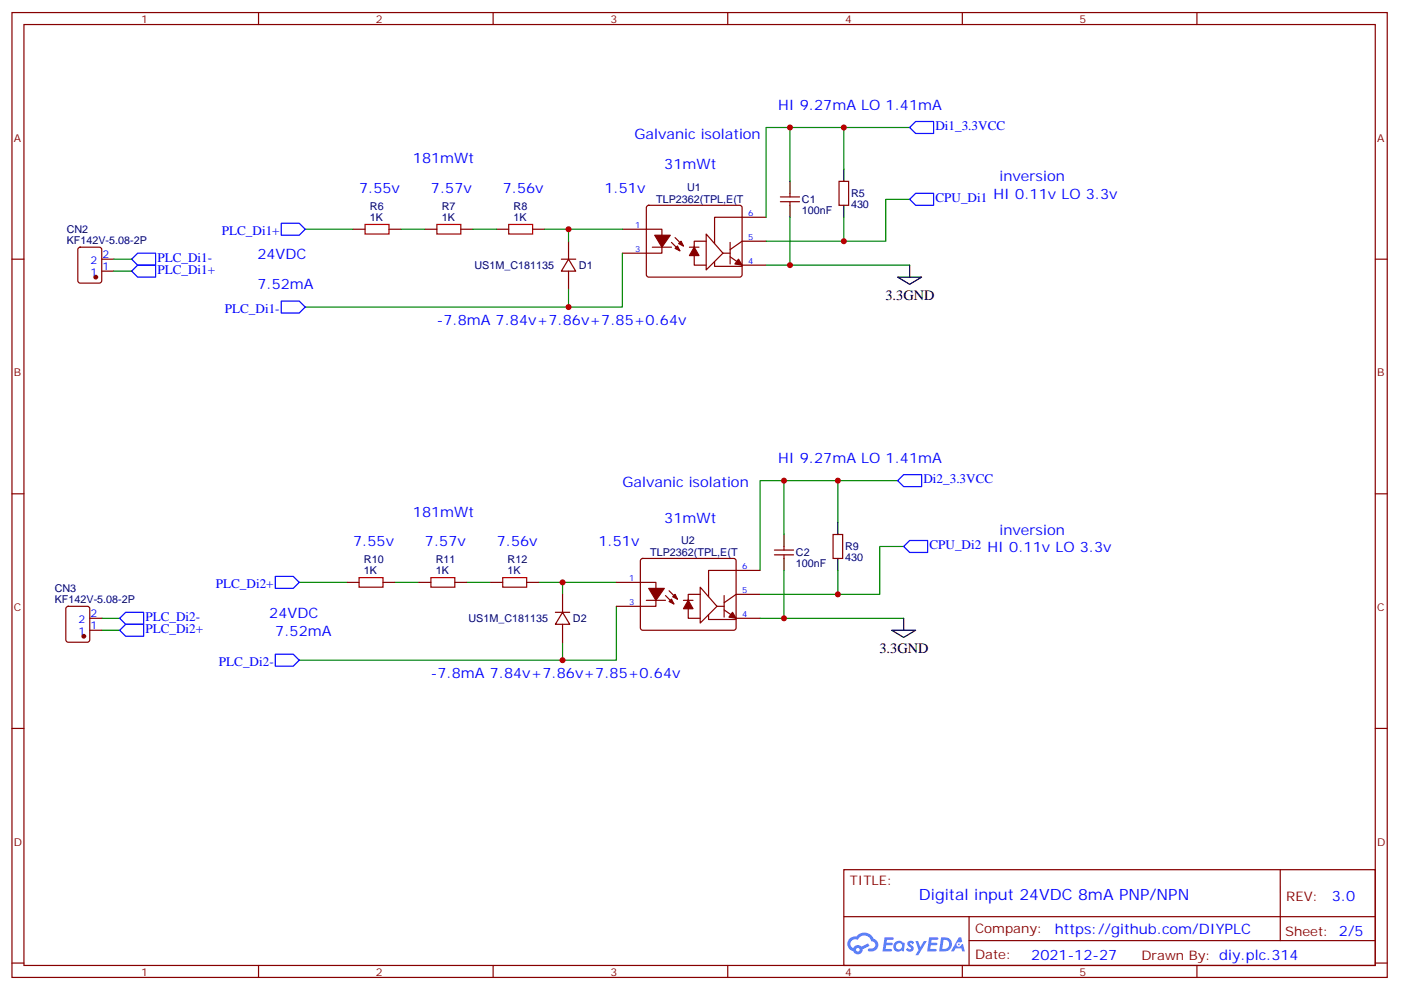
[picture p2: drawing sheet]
<svg xmlns="http://www.w3.org/2000/svg" width="413mm" height="292mm" viewBox="0 0 413 292" stroke-linecap="round" stroke-linejoin="round" font-family="sans-serif">
<g fill="none" stroke="#870000" stroke-width=".35">
<path d="M3.5 3.7h405.4v284.3h-405.4zM7.1 7.2h398.2v277.3h-398.2zM76.2 3.7v3.5M145.3 3.7v3.5M214.5 3.7v3.5M283.6 3.7v3.5M352.8 3.7v3.5M3.5 76.4h3.6M405.3 76.4h3.6M3.5 145.5h3.6M405.3 145.5h3.6M3.5 214.7h3.6"/>
<path d="M405.3 214.7h3.6M248.7 256.3h156.6v28.2h-156.6zM377.3 256.3v20.9M248.7 270.1h156.5M285.6 277.2h119.6M285.6 270.1v14.2M3.5 283.8h3.6M76.2 284.5v3.5M145.3 284.5v3.5M214.5 284.5v3.5M283.6 284.5v3.5M352.8 284.5v3.5"/>
<path d="M405.3 283.8h3.6"/>
</g>
<g fill="#5487ff">
<path d="M267.7 277.5a1.22 1.22 0 0 1 1.7 .2l-.4 .6a.47 .47 0 0 0-.3-.4 .47 .47 0 0 0-.5 .2l.1 .2a1.14 1.14 0 0 1 .8 1.8 1.14 1.14 0 0 1-1.9 0l-.2-.2 .5-.6 .7 .5a.29 .29 0 0 0 .3-.3 .29 .29 0 0 0-.2-.3 1.04 1.04 0 0 1-.6-1.7z"/>
<path d="M260.7 276.2h2.4l.3 .2-.2 .5-1.8 .1-.1 .8h1.5l.3 .4-.3 .4h-1.6l-.2 1.1h1.7l.2 .3-.2 .3-2.6 .1z"/>
<path d="M273.8 276.2h2.4l.3 .2-.1 .5-1.8 .1-.2 .8h1.6l.3 .4-.4 .4-1.6-.1-.1 1.1 1.7 .1 .2 .3-.2 .3-2.6 .1z"/>
<path d="M282.6 276.2h.7l.3 1.3-.6 .3a.69 .69 0 0 0-1 .3 .69 .69 0 0 0 .4 .9 .69 .69 0 0 0 .9-.6l.5-.2 .6 2.2h-.8l-.2-.9h-1.8l-.5 .9h-.8z"/>
<path d="M269.8 277.3h.8l.6 1.8 1.1-1.8h.9l-2.6 4.2h-.8l.9-1.5z"/>
<path d="M277.4 276.2l-.6 4.2h1.3a2.11 2.11 0 0 0 2.5-2.1 2.11 2.11 0 0 0-2.5-2.1zM278.1 277a1.39 1.39 0 0 1 1.7 1.4 1.39 1.39 0 0 1-1.8 1.2h-.3z"/>
<path d="M263.7 277.8a1.54 1.54 0 0 0-.1 2.2 1.54 1.54 0 0 0 2.2 .1l.6 .3 .3-2.3-.2-.3h-.4a1.49 1.49 0 0 0-2.4 0zM264 278.8a.94 .94 0 0 1 1.8 0 .94 .94 0 0 1-1.8 0z"/>
<path d="M250.4 276.6a2.18 2.18 0 0 0 1.1 3.7 1.44 1.44 0 0 0 1.6 .9 1.44 1.44 0 0 0 1.2-1.4l2-1.1-.5-.7-1.9 1a1.47 1.47 0 0 0-2.4 .4 1.39 1.39 0 0 1-.7-1.9 1.39 1.39 0 0 1 2-.5 2.12 2.12 0 0 1 2.2-1.3 2.12 2.12 0 0 1 1.9 1.7 1.14 1.14 0 0 1 1.1 1.4 1.14 1.14 0 0 1-1.7 .7 .43 .43 0 0 0-.5 .4 .43 .43 0 0 0 .4 .5 1.98 1.98 0 0 0 2.5-1.2 1.98 1.98 0 0 0-1.2-2.6 3.1 3.1 0 0 0-5.3-.6l-.9 .1zM252.3 279.9a.55 .55 0 0 1 1.1 0 .55 .55 0 0 1-1.1 0z"/>
<circle cx="282.6" cy="278.3" r=".26"/>
</g>
<g fill="none" stroke="#870000" stroke-width=".35">
<path d="M230 59.4h5.7M230 58h5.7M232.8 57v1M232.8 59.4v1.1M247.3 53.4h2.8v7.1h-2.8zM23.2 73.1l.4-.3h5.7l.6 .5 .1 9.4-.5 .7h-5.9l-.6-.4-.1-9.4zM30 76.4h3.5M30 79.9h3.5M104.1 67.6h3.5M114.7 67.6h3.5M125.2 67.6h3.6M135.8 67.6h3.5"/>
<path d="M146.4 67.6h3.5M157 67.6h3.5M165.5 76.4h4.2M167.6 76.4l2.1 3.5h-4.2zM167.6 71.1v5.3M167.6 79.9v5.3M183.4 67.6h11.7v7h-11.7M190.7 60.7l.5-.2h26.8l.5 .2 .2 .5v20l-.7 .5-27.1-.1-.4-.6v-19.8zM192.3 72.8h5.6M197.9 71.4l2.5 2.5M199 70l2.4 2.5M203.2 72.8h2.8"/>
<path d="M204.6 72.5v5.6h3.5M208.1 69l5 5.6-5 5zM208.1 71.1h-3.5v1.7M210.6 77.1v1.4h8.1M213.1 74.6h2.1M215.2 75.7l3.5 2.4h7.1M215.2 71.4v6.4M225.8 64h-15.2v7.8M225.8 71.1h-7.1l-3.5 2.5M245.5 157.5h2.9v7.1h-2.9zM19.6 178.9l.5-.2h5.7l.6 .4 .1 9.5-.5 .6-5.9 .1-.6-.5-.1-9.4zM102.3 171.6h3.5"/>
<path d="M112.9 171.6h3.5M123.5 171.6h3.5M134.1 171.6h3.5M144.6 171.6h3.6M155.2 171.6h3.5M165.8 175.2v5.2M181.7 171.6h11.6v7.1h-11.6M189 164.8l.4-.2h26.9l.5 .2 .2 .5-.1 20-.6 .4h-27.1l-.5-.7v-19.7zM190.5 176.9h5.6M196.1 175.5l2.5 2.5M197.2 174.1l2.5 2.5M201.4 176.9h2.9"/>
<path d="M202.8 176.6v5.6h3.6M206.4 173l4.9 5.7-4.9 4.9zM206.4 175.2h-3.6v1.7M211.3 178.7h2.1M213.4 179.7l3.6 2.5h7M213.4 175.5v6.4M224 168.1h-15.2v7.8M224 175.2h-7l-3.6 2.4M228.2 163.5h5.7M228.2 162.1h5.7M231.1 161v1.1M231.1 163.5v1.1"/>
<path d="M26.5 182.2h3.5M26.5 185.7h3.5M163.7 180.4h4.2M165.8 180.4l2.1 3.6h-4.2zM165.8 184v5.3M208.8 181.2v1.4h8.2"/>
</g>
<g fill="#870000" stroke="#870000" stroke-width=".35">
<path d="M217.7 76.4l1 1.7-2.1-.3z"/>
<path d="M199 73.2l.7-.7 .7 1.4z"/>
<path d="M200 71.8l.7-.7 .7 1.4z"/>
<path d="M193 69.3h4.6l-2.5 3.5z"/>
<path d="M204.6 72.8l1.4 2.5h-2.8z"/>
<path d="M215.9 180.4l1.1 1.8-2.2-.3z"/>
<path d="M197.2 177.3l.7-.7 .7 1.4z"/>
<path d="M198.3 175.9l.7-.7 .7 1.4z"/>
<path d="M191.2 173.4h4.6l-2.5 3.5z"/>
<path d="M202.8 176.9l1.5 2.5h-2.9z"/>
<circle cx="28.2" cy="81.7" r=".53"/>
<circle cx="24.7" cy="187.5" r=".53"/>
</g>
<path d="M107.6 66.1h7.1v2.9h-7.1zM128.8 66.1h7v2.9h-7zM149.9 66.1h7.1v2.9h-7.1zM105.8 170.2h7.1v2.8h-7.1zM127 170.2h7.1v2.8h-7.1zM148.2 170.2h7v2.8h-7z" fill="none" stroke="#a10000" stroke-width=".35"/>
<g fill="none" stroke="#008700" stroke-width=".35">
<path d="M232.8 37.6v15.8M248.7 37.6v12.3M268.1 37.6h-42.3v26.4M268.1 58.7h-7v12.4h-35.3M33.5 79.9h5.3M33.5 76.4h5.3M90 67.6h14.1M118.2 67.6h7M139.3 67.6h7.1M160.5 67.6h22.9M167.6 67.6v3.5M183.4 74.6v15.9h-15.8v-5.3"/>
<path d="M232.8 64v14.1h-7M232.8 78.1h35.3M248.7 64v7.1M90 90.5h77.6M231.1 141.6v15.9M246.9 141.6v12.4M264.6 141.6h-40.6v26.5M88.2 171.6h14.1M116.4 171.6h7.1M137.6 171.6h7M158.7 171.6h23M165.8 171.6v3.6"/>
<path d="M181.7 178.7v15.9h-15.9v-5.3M231.1 168.1v14.1h-7.1M246.9 168.1v7.1M266.3 161h-7v14.2h-35.3M30 182.2h5.3M30 185.7h5.3M88.2 194.6h77.6M231.1 182.2h35.2"/>
</g>
<path d="M232.8 53.4v3.6M248.7 49.9v3.5M232.8 60.5v3.5M248.7 60.5v3.5M268.1 78.1v3.6M264.6 81.7h7l-3.5 2.1zM231.1 157.5v3.5M246.9 154v3.5M231.1 164.6v3.5M246.9 164.6v3.5M262.8 185.7h7.1l-3.6 2.2zM266.3 182.2v3.5" fill="none" stroke="#000" stroke-width=".35"/>
<path d="M268.1 37.6l1.8-1.8h5.3v3.5h-5.3zM268.1 58.7l1.8-1.7h5.3v3.5h-5.3zM38.8 79.9l1.8-1.8h5.3v3.6h-5.3zM38.8 76.4l1.8-1.8h5.3v3.5h-5.3zM82.9 65.8h5.3l1.8 1.8-1.8 1.7h-5.3zM82.9 88.7h5.3l1.8 1.8-1.8 1.8h-5.3zM266.3 139.9h5.3v3.5h-5.3l-1.7-1.8zM81.1 169.9h5.3l1.8 1.7-1.8 1.8h-5.3zM266.3 161l1.8-1.7h5.3v3.5h-5.3zM35.3 182.2l1.7-1.8h5.3v3.6h-5.3zM37 184h5.3v3.5h-5.3l-1.7-1.8zM81.1 192.8h5.3l1.8 1.8-1.8 1.7h-5.3z" fill="none" stroke="#00f" stroke-width=".35"/>
<g fill="#c00">
<circle cx="167.6" cy="67.6" r=".88"/>
<circle cx="167.6" cy="90.5" r=".88"/>
<circle cx="232.8" cy="37.6" r=".88"/>
<circle cx="232.8" cy="78.1" r=".88"/>
<circle cx="248.7" cy="37.6" r=".88"/>
<circle cx="248.7" cy="71.1" r=".88"/>
<circle cx="246.9" cy="175.2" r=".88"/>
<circle cx="246.9" cy="141.6" r=".88"/>
<circle cx="231.1" cy="182.2" r=".88"/>
<circle cx="231.1" cy="141.6" r=".88"/>
<circle cx="165.8" cy="194.6" r=".88"/>
<circle cx="165.8" cy="171.6" r=".88"/>
</g>
<text font-size="4.6" fill="#00f" x="270.8" y="265.3">Digital input 24VDC 8mA PNP/NPN</text>
<g font-size="4.2" fill="#00f">
<text x="229.3" y="32.3">HI 9.27mA LO 1.41mA</text>
<text x="187" y="41.1">Galvanic isolation</text>
<text x="121.7" y="48.2">181mWt</text>
<text x="195.8" y="49.9">31mWt</text>
<text x="294.6" y="53.4">inversion</text>
<text x="105.8" y="57">7.55v</text>
<text x="127" y="57">7.57v</text>
<text x="148.2" y="57">7.56v</text>
<text x="178.2" y="57">1.51v</text>
<text x="75.8" y="76.4">24VDC</text>
<text x="75.8" y="85.2">7.52mA</text>
<text x="128.8" y="95.8">-7.8mA 7.84v+7.86v+7.85+0.64v</text>
<text x="229.3" y="136.3">HI 9.27mA LO 1.41mA</text>
<text x="183.4" y="143.4">Galvanic isolation</text>
<text x="121.7" y="152.2">181mWt</text>
<text x="195.8" y="154">31mWt</text>
<text x="104.1" y="161">7.55v</text>
<text x="125.2" y="161">7.57v</text>
<text x="146.4" y="161">7.56v</text>
<text x="176.4" y="161">1.51v</text>
<text x="294.6" y="157.5">inversion</text>
<text x="79.4" y="182.2">24VDC</text>
<text x="81.1" y="187.5">7.52mA</text>
<text x="127" y="199.8">-7.8mA 7.84v+7.86v+7.85+0.64v</text>
<text x="392.5" y="265.6">3.0</text>
<text x="310.9" y="275.1">https://github.com/DIYPLC</text>
<text x="304" y="282.9">2021-12-27</text>
</g>
<g font-size="4.2">
<text x="261" y="88.4">3.3GND</text>
<text x="259.2" y="192.4">3.3GND</text>
</g>
<g font-size="3.9" fill="#00f">
<text x="275.7" y="38.3">Di1_3.3VCC</text>
<text x="275.7" y="59.5">CPU_Di1 HI 0.11v LO 3.3v</text>
<text x="65.4" y="69.3">PLC_Di1+</text>
<text x="46.4" y="77.1">PLC_Di1-</text>
<text x="46.4" y="80.6">PLC_Di1+</text>
<text x="66.3" y="92.3">PLC_Di1-</text>
<text x="272.2" y="142.4">Di2_3.3VCC</text>
<text x="273.9" y="161.8">CPU_Di2 HI 0.11v LO 3.3v</text>
<text x="63.6" y="173.4">PLC_Di2+</text>
<text x="42.9" y="182.9">PLC_Di2-</text>
<text x="42.9" y="186.4">PLC_Di2+</text>
<text x="64.5" y="196.3">PLC_Di2-</text>
</g>
<g font-size="3.9" fill="#800">
<text x="250.5" y="260.9">TITLE:</text>
<text x="379.1" y="265.6">REV:</text>
<text x="287.4" y="275.1">Company:</text>
<text x="378.7" y="275.7">Sheet: 2/5</text>
<text x="287.4" y="282.8">Date:</text>
<text x="336.4" y="282.8">Drawn By: diy.plc.314</text>
</g>
<g font-size="3.2" fill="#800">
<text x="41.6" y="6.7">1</text>
<text x="110.8" y="6.7">2</text>
<text x="179.9" y="6.7">3</text>
<text x="249.1" y="6.7">4</text>
<text x="318.2" y="6.7">5</text>
<text x="4.1" y="41.8">A</text>
<text x="405.9" y="41.8">A</text>
<text x="4.1" y="110.9">B</text>
<text x="405.9" y="110.9">B</text>
<text x="4.1" y="180.1">C</text>
<text x="405.9" y="180.1">C</text>
<text x="4.1" y="249.2">D</text>
<text x="405.9" y="249.2">D</text>
<text x="41.6" y="287.5">1</text>
<text x="110.8" y="287.5">2</text>
<text x="179.9" y="287.5">3</text>
<text x="249.1" y="287.5">4</text>
<text x="318.2" y="287.5">5</text>
</g>
<g font-size="3.2" fill="#000080">
<text x="193.4" y="59.9">TLP2362(TPL,E(T</text>
<text x="202.5" y="56.3">U1</text>
<text x="236.4" y="59.9">C1</text>
<text x="250.8" y="58.1">R5</text>
<text x="109" y="65.1">1K</text>
<text x="109" y="62">R6</text>
<text x="130.2" y="65.1">1K</text>
<text x="130.2" y="62">R7</text>
<text x="151.4" y="65.1">1K</text>
<text x="151.4" y="62">R8</text>
<text x="236.4" y="63.1">100nF</text>
<text x="250.8" y="61.3">430</text>
<text x="19.7" y="71.8">KF142V-5.08-2P</text>
<text x="19.7" y="68.6">CN2</text>
<text x="139.9" y="79.3">US1M_C181135</text>
<text x="170.6" y="79.3">D1</text>
<text x="200.8" y="160.3">U2</text>
<text x="107.3" y="166">R10</text>
<text x="128.4" y="166">R11</text>
<text x="149.6" y="166">R12</text>
<text x="191.6" y="163.9">TLP2362(TPL,E(T</text>
<text x="234.6" y="167.1">100nF</text>
<text x="234.6" y="164">C2</text>
<text x="249.1" y="165.4">430</text>
<text x="249.1" y="162.2">R9</text>
<text x="107.3" y="169.2">1K</text>
<text x="128.4" y="169.2">1K</text>
<text x="149.6" y="169.2">1K</text>
<text x="16.1" y="177.6">KF142V-5.08-2P</text>
<text x="16.1" y="174.4">CN3</text>
<text x="138.1" y="183.3">US1M_C181135</text>
<text x="168.9" y="183.3">D2</text>
</g>
<g font-size="3.2" fill="#00f">
<text x="26.7" y="77.8">2</text>
<text x="30.2" y="76">2</text>
<text x="26.7" y="81.3">1</text>
<text x="30.2" y="79.6">1</text>
<text x="23.1" y="183.6">2</text>
<text x="26.6" y="185.4">1</text>
<text x="26.6" y="181.9">2</text>
<text x="23.1" y="187.1">1</text>
</g>
<g font-size="2.5" fill="#00f">
<text x="220.5" y="63.7">6</text>
<text x="187.2" y="67.2">1</text>
<text x="220.5" y="70.7">5</text>
<text x="187.2" y="74.3">3</text>
<text x="220.5" y="77.8">4</text>
<text x="218.7" y="167.7">6</text>
<text x="185.4" y="171.3">1</text>
<text x="185.4" y="178.3">3</text>
<text x="218.7" y="174.8">5</text>
<text x="218.7" y="181.9">4</text>
</g>
</svg>
